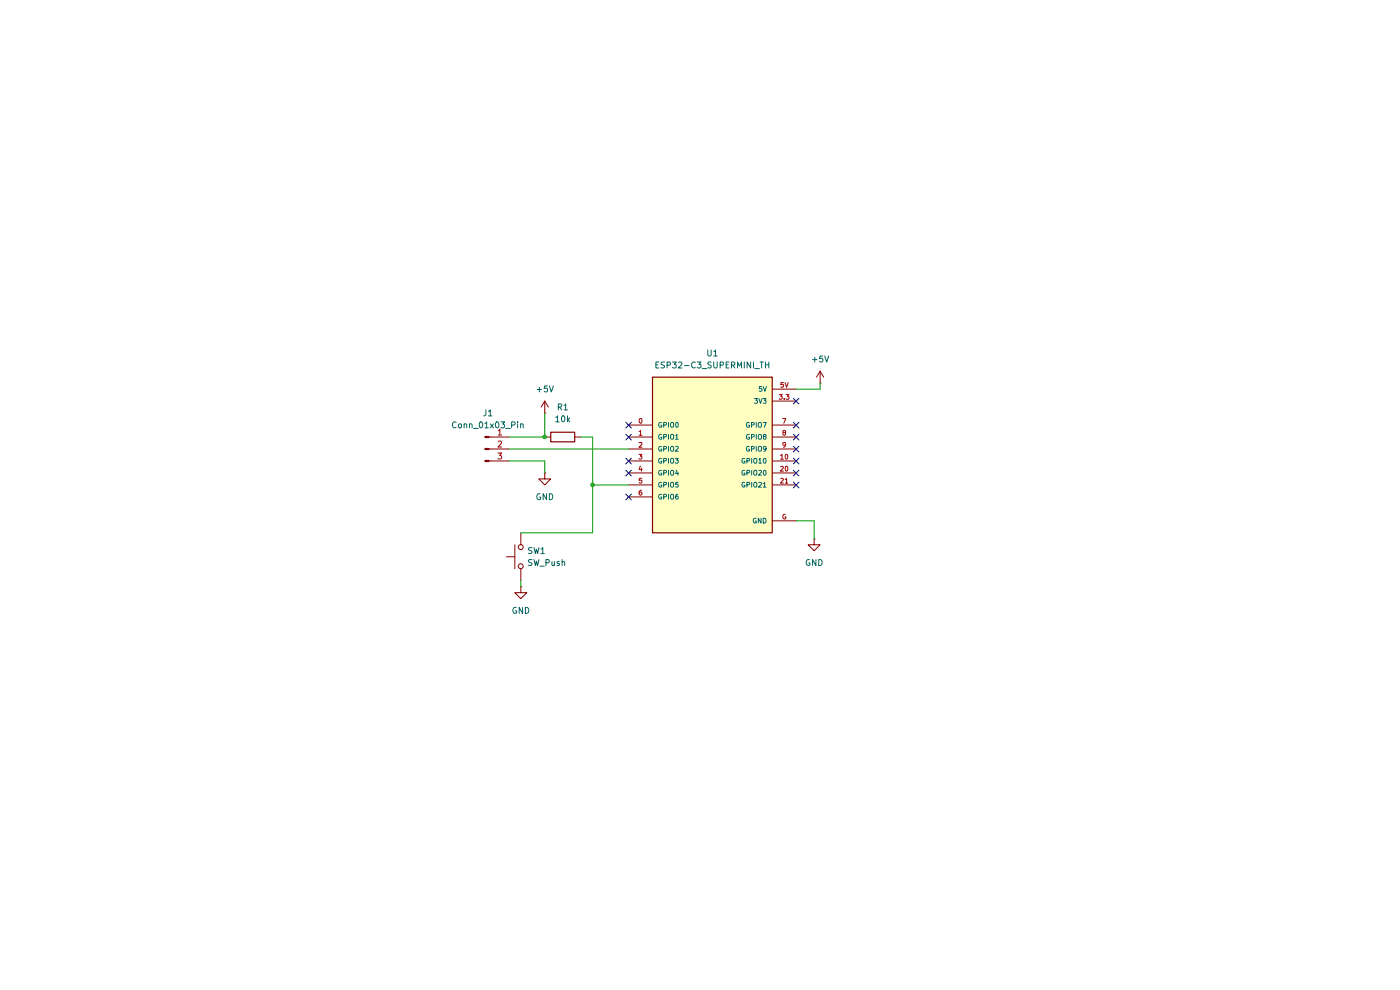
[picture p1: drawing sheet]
(kicad_sch
 (version 20260306)
 (generator "eeschema")
 (generator_version "10.0")
 (paper "A4")
 (title_block
  (title "ESP32 RGB Lamp")
  (date "2026-07-22")
  (rev "1")
  (company "www.elektrokrouzek.cz"))
 (lib_symbols
  (symbol "Connector:Conn_01x03_Pin"
   (pin_names
    (offset 1.016) (hide yes)) (exclude_from_sim no) (in_bom yes) (on_board yes)
   (in_pos_files yes)
   (duplicate_pin_numbers_are_jumpers no)
   (property "Reference" "J" (at 0 5.08 0) (show_name no) (do_not_autoplace no) (effects (font (size 1.27 1.27))))
   (property "Value" "Conn_01x03_Pin" (at 0 -5.08 0) (show_name no) (do_not_autoplace no) (effects (font (size 1.27 1.27))))
   (property "Footprint" "" (at 0 0 0) (show_name no) (do_not_autoplace no) (hide yes) (effects (font (size 1.27 1.27))))
   (property "Datasheet" "" (at 0 0 0) (show_name no) (do_not_autoplace no) (hide yes) (effects (font (size 1.27 1.27))))
   (property "Description" "Generic connector, single row, 01x03, script generated" (at 0 0 0) (show_name no) (do_not_autoplace no) (hide yes) (effects (font (size 1.27 1.27))))
   (property "ki_locked" "" (at 0 0 0) (show_name no) (do_not_autoplace no) (effects (font (size 1.27 1.27))))
   (symbol "Conn_01x03_Pin_1_1"
    (rectangle (start 0.8636 2.667) (end 0 2.413) (stroke (width 0.1524) (type default)) (fill (type outline)))
    (rectangle (start 0.8636 0.127) (end 0 -0.127) (stroke (width 0.1524) (type default)) (fill (type outline)))
    (rectangle (start 0.8636 -2.413) (end 0 -2.667) (stroke (width 0.1524) (type default)) (fill (type outline)))
    (polyline (pts (xy 1.27 2.54) (xy 0.8636 2.54)) (stroke (width 0.1524) (type default)) (fill (type none)))
    (polyline (pts (xy 1.27 0) (xy 0.8636 0)) (stroke (width 0.1524) (type default)) (fill (type none)))
    (polyline (pts (xy 1.27 -2.54) (xy 0.8636 -2.54)) (stroke (width 0.1524) (type default)) (fill (type none)))
    (pin passive line (at 5.08 2.54 180) (length 3.81) (name "Pin_1" (effects (font (size 1.27 1.27)))) (number "1" (effects (font (size 1.27 1.27)))))
    (pin passive line (at 5.08 0 180) (length 3.81) (name "Pin_2" (effects (font (size 1.27 1.27)))) (number "2" (effects (font (size 1.27 1.27)))))
    (pin passive line (at 5.08 -2.54 180) (length 3.81) (name "Pin_3" (effects (font (size 1.27 1.27)))) (number "3" (effects (font (size 1.27 1.27))))))
   (embedded_fonts no))
  (symbol "Device:R"
   (pin_numbers (hide yes))
   (pin_names
    (offset 0)) (exclude_from_sim no) (in_bom yes) (on_board yes)
   (in_pos_files yes)
   (duplicate_pin_numbers_are_jumpers no)
   (property "Reference" "R" (at 2.032 0 90) (show_name no) (do_not_autoplace no) (effects (font (size 1.27 1.27))))
   (property "Value" "R" (at 0 0 90) (show_name no) (do_not_autoplace no) (effects (font (size 1.27 1.27))))
   (property "Footprint" "" (at -1.778 0 90) (show_name no) (do_not_autoplace no) (hide yes) (effects (font (size 1.27 1.27))))
   (property "Datasheet" "" (at 0 0 0) (show_name no) (do_not_autoplace no) (hide yes) (effects (font (size 1.27 1.27))))
   (property "Description" "Resistor" (at 0 0 0) (show_name no) (do_not_autoplace no) (hide yes) (effects (font (size 1.27 1.27))))
   (symbol "R_0_1"
    (rectangle (start -1.016 -2.54) (end 1.016 2.54) (stroke (width 0.254) (type default)) (fill (type none))))
   (symbol "R_1_1"
    (pin passive line (at 0 3.81 270) (length 1.27) (name "" (effects (font (size 1.27 1.27)))) (number "1" (effects (font (size 1.27 1.27)))))
    (pin passive line (at 0 -3.81 90) (length 1.27) (name "" (effects (font (size 1.27 1.27)))) (number "2" (effects (font (size 1.27 1.27))))))
   (embedded_fonts no))
  (symbol "ESP32-C3_SUPERMINI:ESP32-C3_SUPERMINI_TH"
   (pin_names
    (offset 1.016)) (exclude_from_sim no) (in_bom yes) (on_board yes)
   (in_pos_files yes)
   (duplicate_pin_numbers_are_jumpers no)
   (property "Reference" "U" (at -12.7 16.002 0) (show_name no) (do_not_autoplace no) (effects (font (size 1.27 1.27)) (justify left bottom)))
   (property "Value" "ESP32-C3_SUPERMINI_TH" (at -12.7 -20.32 0) (show_name no) (do_not_autoplace no) (effects (font (size 1.27 1.27)) (justify left bottom)))
   (property "Footprint" "ESP32-C3_SUPERMINI_TH:MODULE_ESP32-C3_SUPERMINI_TH" (at 0 0 0) (show_name no) (do_not_autoplace no) (hide yes) (effects (font (size 1.27 1.27)) (justify bottom)))
   (property "Datasheet" "" (at 0 0 0) (show_name no) (do_not_autoplace no) (hide yes) (effects (font (size 1.27 1.27))))
   (property "Description" "Super tiny ESP32-C3 board" (at 0 0 0) (show_name no) (do_not_autoplace no) (hide yes) (effects (font (size 1.27 1.27)) (justify bottom)))
   (property "MF" "Espressif Systems" (at 0 0 0) (show_name no) (do_not_autoplace no) (hide yes) (effects (font (size 1.27 1.27)) (justify bottom)))
   (property "CREATOR" "DIZAR" (at 0 0 0) (show_name no) (do_not_autoplace no) (hide yes) (effects (font (size 1.27 1.27)) (justify bottom)))
   (property "Price" "None" (at 0 0 0) (show_name no) (do_not_autoplace no) (hide yes) (effects (font (size 1.27 1.27)) (justify bottom)))
   (property "Package" "Package" (at 0 0 0) (show_name no) (do_not_autoplace no) (hide yes) (effects (font (size 1.27 1.27)) (justify bottom)))
   (property "Check_prices" "https://www.snapeda.com/parts/ESP32-C3%20SuperMini_TH/Espressif+Systems/view-part/?ref=eda" (at 0 0 0) (show_name no) (do_not_autoplace no) (hide yes) (effects (font (size 1.27 1.27)) (justify bottom)))
   (property "STANDARD" "IPC-7351B" (at 0 0 0) (show_name no) (do_not_autoplace no) (hide yes) (effects (font (size 1.27 1.27)) (justify bottom)))
   (property "VERIFIER" "" (at 0 0 0) (show_name no) (do_not_autoplace no) (hide yes) (effects (font (size 1.27 1.27)) (justify bottom)))
   (property "SnapEDA_Link" "https://www.snapeda.com/parts/ESP32-C3%20SuperMini_TH/Espressif+Systems/view-part/?ref=snap" (at 0 0 0) (show_name no) (do_not_autoplace no) (hide yes) (effects (font (size 1.27 1.27)) (justify bottom)))
   (property "MP" "ESP32-C3 SuperMini_TH" (at 0 0 0) (show_name no) (do_not_autoplace no) (hide yes) (effects (font (size 1.27 1.27)) (justify bottom)))
   (property "Availability" "Not in stock" (at 0 0 0) (show_name no) (do_not_autoplace no) (hide yes) (effects (font (size 1.27 1.27)) (justify bottom)))
   (property "MANUFACTURER" "Espressif Systems" (at 0 0 0) (show_name no) (do_not_autoplace no) (hide yes) (effects (font (size 1.27 1.27)) (justify bottom)))
   (symbol "ESP32-C3_SUPERMINI_TH_0_0"
    (rectangle (start -12.7 -17.78) (end 12.7 15.24) (stroke (width 0.254) (type default)) (fill (type background)))
    (pin bidirectional line (at -17.78 5.08 0) (length 5.08) (name "GPIO0" (effects (font (size 1.016 1.016)))) (number "0" (effects (font (size 1.016 1.016)))))
    (pin bidirectional line (at -17.78 2.54 0) (length 5.08) (name "GPIO1" (effects (font (size 1.016 1.016)))) (number "1" (effects (font (size 1.016 1.016)))))
    (pin bidirectional line (at -17.78 0 0) (length 5.08) (name "GPIO2" (effects (font (size 1.016 1.016)))) (number "2" (effects (font (size 1.016 1.016)))))
    (pin bidirectional line (at -17.78 -2.54 0) (length 5.08) (name "GPIO3" (effects (font (size 1.016 1.016)))) (number "3" (effects (font (size 1.016 1.016)))))
    (pin power_in line (at 17.78 10.16 180) (length 5.08) (name "3V3" (effects (font (size 1.016 1.016)))) (number "3.3" (effects (font (size 1.016 1.016)))))
    (pin bidirectional line (at -17.78 -5.08 0) (length 5.08) (name "GPIO4" (effects (font (size 1.016 1.016)))) (number "4" (effects (font (size 1.016 1.016)))))
    (pin bidirectional line (at -17.78 -7.62 0) (length 5.08) (name "GPIO5" (effects (font (size 1.016 1.016)))) (number "5" (effects (font (size 1.016 1.016)))))
    (pin power_in line (at 17.78 12.7 180) (length 5.08) (name "5V" (effects (font (size 1.016 1.016)))) (number "5V" (effects (font (size 1.016 1.016)))))
    (pin bidirectional line (at -17.78 -10.16 0) (length 5.08) (name "GPIO6" (effects (font (size 1.016 1.016)))) (number "6" (effects (font (size 1.016 1.016)))))
    (pin bidirectional line (at 17.78 5.08 180) (length 5.08) (name "GPIO7" (effects (font (size 1.016 1.016)))) (number "7" (effects (font (size 1.016 1.016)))))
    (pin bidirectional line (at 17.78 2.54 180) (length 5.08) (name "GPIO8" (effects (font (size 1.016 1.016)))) (number "8" (effects (font (size 1.016 1.016)))))
    (pin bidirectional line (at 17.78 0 180) (length 5.08) (name "GPIO9" (effects (font (size 1.016 1.016)))) (number "9" (effects (font (size 1.016 1.016)))))
    (pin bidirectional line (at 17.78 -2.54 180) (length 5.08) (name "GPIO10" (effects (font (size 1.016 1.016)))) (number "10" (effects (font (size 1.016 1.016)))))
    (pin bidirectional line (at 17.78 -5.08 180) (length 5.08) (name "GPIO20" (effects (font (size 1.016 1.016)))) (number "20" (effects (font (size 1.016 1.016)))))
    (pin bidirectional line (at 17.78 -7.62 180) (length 5.08) (name "GPIO21" (effects (font (size 1.016 1.016)))) (number "21" (effects (font (size 1.016 1.016)))))
    (pin power_in line (at 17.78 -15.24 180) (length 5.08) (name "GND" (effects (font (size 1.016 1.016)))) (number "G" (effects (font (size 1.016 1.016))))))
   (embedded_fonts no))
  (symbol "Switch:SW_Push"
   (pin_numbers (hide yes))
   (pin_names
    (offset 1.016) (hide yes)) (exclude_from_sim no) (in_bom yes) (on_board yes)
   (in_pos_files yes)
   (duplicate_pin_numbers_are_jumpers no)
   (property "Reference" "SW" (at 1.27 2.54 0) (show_name no) (do_not_autoplace no) (effects (font (size 1.27 1.27)) (justify left)))
   (property "Value" "SW_Push" (at 0 -1.524 0) (show_name no) (do_not_autoplace no) (effects (font (size 1.27 1.27))))
   (property "Footprint" "" (at 0 5.08 0) (show_name no) (do_not_autoplace no) (hide yes) (effects (font (size 1.27 1.27))))
   (property "Datasheet" "" (at 0 5.08 0) (show_name no) (do_not_autoplace no) (hide yes) (effects (font (size 1.27 1.27))))
   (property "Description" "Push button switch, generic, two pins" (at 0 0 0) (show_name no) (do_not_autoplace no) (hide yes) (effects (font (size 1.27 1.27))))
   (symbol "SW_Push_0_1"
    (circle (center -2.032 0) (radius 0.508) (stroke (width 0) (type default)) (fill (type none)))
    (polyline (pts (xy 0 1.27) (xy 0 3.048)) (stroke (width 0) (type default)) (fill (type none)))
    (circle (center 2.032 0) (radius 0.508) (stroke (width 0) (type default)) (fill (type none)))
    (polyline (pts (xy 2.54 1.27) (xy -2.54 1.27)) (stroke (width 0) (type default)) (fill (type none)))
    (pin passive line (at -5.08 0 0) (length 2.54) (name "1" (effects (font (size 1.27 1.27)))) (number "1" (effects (font (size 1.27 1.27)))))
    (pin passive line (at 5.08 0 180) (length 2.54) (name "2" (effects (font (size 1.27 1.27)))) (number "2" (effects (font (size 1.27 1.27))))))
   (embedded_fonts no))
  (symbol "power:+5V"
   (power global)
   (pin_numbers (hide yes))
   (pin_names
    (offset 0) (hide yes)) (exclude_from_sim no) (in_bom yes) (on_board yes)
   (in_pos_files yes)
   (duplicate_pin_numbers_are_jumpers no)
   (property "Reference" "#PWR" (at 0 -3.81 0) (show_name no) (do_not_autoplace no) (hide yes) (effects (font (size 1.27 1.27))))
   (property "Value" "+5V" (at 0 3.556 0) (show_name no) (do_not_autoplace no) (effects (font (size 1.27 1.27))))
   (property "Footprint" "" (at 0 0 0) (show_name no) (do_not_autoplace no) (hide yes) (effects (font (size 1.27 1.27))))
   (property "Datasheet" "" (at 0 0 0) (show_name no) (do_not_autoplace no) (hide yes) (effects (font (size 1.27 1.27))))
   (property "Description" "Power symbol creates a global label with name \"+5V\"" (at 0 0 0) (show_name no) (do_not_autoplace no) (hide yes) (effects (font (size 1.27 1.27))))
   (symbol "+5V_0_1"
    (polyline (pts (xy -0.762 1.27) (xy 0 2.54)) (stroke (width 0) (type default)) (fill (type none)))
    (polyline (pts (xy 0 2.54) (xy 0.762 1.27)) (stroke (width 0) (type default)) (fill (type none)))
    (polyline (pts (xy 0 0) (xy 0 2.54)) (stroke (width 0) (type default)) (fill (type none))))
   (symbol "+5V_1_1"
    (pin power_in line (at 0 0 90) (length 0) (name "" (effects (font (size 1.27 1.27)))) (number "1" (effects (font (size 1.27 1.27))))))
   (embedded_fonts no))
  (symbol "power:GND"
   (power global)
   (pin_numbers (hide yes))
   (pin_names
    (offset 0) (hide yes)) (exclude_from_sim no) (in_bom yes) (on_board yes)
   (in_pos_files yes)
   (duplicate_pin_numbers_are_jumpers no)
   (property "Reference" "#PWR" (at 0 -6.35 0) (show_name no) (do_not_autoplace no) (hide yes) (effects (font (size 1.27 1.27))))
   (property "Value" "GND" (at 0 -3.81 0) (show_name no) (do_not_autoplace no) (effects (font (size 1.27 1.27))))
   (property "Footprint" "" (at 0 0 0) (show_name no) (do_not_autoplace no) (hide yes) (effects (font (size 1.27 1.27))))
   (property "Datasheet" "" (at 0 0 0) (show_name no) (do_not_autoplace no) (hide yes) (effects (font (size 1.27 1.27))))
   (property "Description" "Power symbol creates a global label with name \"GND\" , ground" (at 0 0 0) (show_name no) (do_not_autoplace no) (hide yes) (effects (font (size 1.27 1.27))))
   (symbol "GND_0_1"
    (polyline (pts (xy 0 0) (xy 0 -1.27) (xy 1.27 -1.27) (xy 0 -2.54) (xy -1.27 -1.27) (xy 0 -1.27)) (stroke (width 0) (type default)) (fill (type none))))
   (symbol "GND_1_1"
    (pin power_in line (at 0 0 270) (length 0) (name "" (effects (font (size 1.27 1.27)))) (number "1" (effects (font (size 1.27 1.27))))))
   (embedded_fonts no)))
 (junction
  (at 125.73 102.87)
  (diameter 0)
  (color 0 0 0 0))
 (junction
  (at 115.57 92.71)
  (diameter 0)
  (color 0 0 0 0))
 (no_connect
  (at 168.91 100.33))
 (no_connect
  (at 133.35 100.33))
 (no_connect
  (at 168.91 95.25))
 (no_connect
  (at 168.91 92.71))
 (no_connect
  (at 168.91 97.79))
 (no_connect
  (at 133.35 105.41))
 (no_connect
  (at 133.35 92.71))
 (no_connect
  (at 168.91 90.17))
 (no_connect
  (at 168.91 102.87))
 (no_connect
  (at 133.35 90.17))
 (no_connect
  (at 133.35 97.79))
 (no_connect
  (at 168.91 85.09))
 (wire
  (pts (xy 133.35 102.87) (xy 125.73 102.87))
  (stroke (width 0) (type default)))
 (wire
  (pts (xy 115.57 97.79) (xy 115.57 100.33))
  (stroke (width 0) (type default)))
 (wire
  (pts (xy 107.95 97.79) (xy 115.57 97.79))
  (stroke (width 0) (type default)))
 (wire
  (pts (xy 123.19 92.71) (xy 125.73 92.71))
  (stroke (width 0) (type default)))
 (wire
  (pts (xy 125.73 102.87) (xy 125.73 113.03))
  (stroke (width 0) (type default)))
 (wire
  (pts (xy 107.95 95.25) (xy 133.35 95.25))
  (stroke (width 0) (type default)))
 (wire
  (pts (xy 110.49 123.19) (xy 110.49 124.46))
  (stroke (width 0) (type default)))
 (wire
  (pts (xy 172.72 110.49) (xy 172.72 114.3))
  (stroke (width 0) (type default)))
 (wire
  (pts (xy 107.95 92.71) (xy 115.57 92.71))
  (stroke (width 0) (type default)))
 (wire
  (pts (xy 115.57 87.63) (xy 115.57 92.71))
  (stroke (width 0) (type default)))
 (wire
  (pts (xy 168.91 82.55) (xy 173.99 82.55))
  (stroke (width 0) (type default)))
 (wire
  (pts (xy 168.91 110.49) (xy 172.72 110.49))
  (stroke (width 0) (type default)))
 (wire
  (pts (xy 125.73 113.03) (xy 110.49 113.03))
  (stroke (width 0) (type default)))
 (wire
  (pts (xy 125.73 92.71) (xy 125.73 102.87))
  (stroke (width 0) (type default)))
 (wire
  (pts (xy 173.99 82.55) (xy 173.99 81.28))
  (stroke (width 0) (type default)))
 (symbol
  (lib_id "power:GND")
  (at 110.49 124.46 0)
  (unit 1)
  (body_style 1)
  (exclude_from_sim no)
  (in_bom yes)
  (on_board yes)
  (in_pos_files yes)
  (dnp no)
  (fields_autoplaced yes)
  (property "Reference" "#PWR05" (at 110.49 130.81 0) (hide yes) (show_name no) (do_not_autoplace no) (effects (font (size 1.27 1.27))))
  (property "Value" "GND" (at 110.49 129.54 0) (show_name no) (do_not_autoplace no) (effects (font (size 1.27 1.27))))
  (property "Footprint" "" (at 110.49 124.46 0) (hide yes) (show_name no) (do_not_autoplace no) (effects (font (size 1.27 1.27))))
  (property "Datasheet" "" (at 110.49 124.46 0) (hide yes) (show_name no) (do_not_autoplace no) (effects (font (size 1.27 1.27))))
  (property "Description" "Power symbol creates a global label with name \"GND\" , ground" (at 110.49 124.46 0) (hide yes) (show_name no) (do_not_autoplace no) (effects (font (size 1.27 1.27))))
  (pin "1"))
 (symbol
  (lib_id "power:GND")
  (at 115.57 100.33 0)
  (unit 1)
  (body_style 1)
  (exclude_from_sim no)
  (in_bom yes)
  (on_board yes)
  (in_pos_files yes)
  (dnp no)
  (fields_autoplaced yes)
  (property "Reference" "#PWR04" (at 115.57 106.68 0) (hide yes) (show_name no) (do_not_autoplace no) (effects (font (size 1.27 1.27))))
  (property "Value" "GND" (at 115.57 105.41 0) (show_name no) (do_not_autoplace no) (effects (font (size 1.27 1.27))))
  (property "Footprint" "" (at 115.57 100.33 0) (hide yes) (show_name no) (do_not_autoplace no) (effects (font (size 1.27 1.27))))
  (property "Datasheet" "" (at 115.57 100.33 0) (hide yes) (show_name no) (do_not_autoplace no) (effects (font (size 1.27 1.27))))
  (property "Description" "Power symbol creates a global label with name \"GND\" , ground" (at 115.57 100.33 0) (hide yes) (show_name no) (do_not_autoplace no) (effects (font (size 1.27 1.27))))
  (pin "1"))
 (symbol
  (lib_id "power:GND")
  (at 172.72 114.3 0)
  (unit 1)
  (body_style 1)
  (exclude_from_sim no)
  (in_bom yes)
  (on_board yes)
  (in_pos_files yes)
  (dnp no)
  (fields_autoplaced yes)
  (property "Reference" "#PWR03" (at 172.72 120.65 0) (hide yes) (show_name no) (do_not_autoplace no) (effects (font (size 1.27 1.27))))
  (property "Value" "GND" (at 172.72 119.38 0) (show_name no) (do_not_autoplace no) (effects (font (size 1.27 1.27))))
  (property "Footprint" "" (at 172.72 114.3 0) (hide yes) (show_name no) (do_not_autoplace no) (effects (font (size 1.27 1.27))))
  (property "Datasheet" "" (at 172.72 114.3 0) (hide yes) (show_name no) (do_not_autoplace no) (effects (font (size 1.27 1.27))))
  (property "Description" "Power symbol creates a global label with name \"GND\" , ground" (at 172.72 114.3 0) (hide yes) (show_name no) (do_not_autoplace no) (effects (font (size 1.27 1.27))))
  (pin "1"))
 (symbol
  (lib_id "Connector:Conn_01x03_Pin")
  (at 102.87 95.25 0)
  (unit 1)
  (body_style 1)
  (exclude_from_sim no)
  (in_bom yes)
  (on_board yes)
  (in_pos_files yes)
  (dnp no)
  (fields_autoplaced yes)
  (property "Reference" "J1" (at 103.505 87.63 0) (show_name no) (do_not_autoplace no) (effects (font (size 1.27 1.27))))
  (property "Value" "Conn_01x03_Pin" (at 103.505 90.17 0) (show_name no) (do_not_autoplace no) (effects (font (size 1.27 1.27))))
  (property "Footprint" "Connector_PinHeader_2.54mm:PinHeader_1x03_P2.54mm_Vertical" (at 102.87 95.25 0) (hide yes) (show_name no) (do_not_autoplace no) (effects (font (size 1.27 1.27))))
  (property "Datasheet" "" (at 102.87 95.25 0) (hide yes) (show_name no) (do_not_autoplace no) (effects (font (size 1.27 1.27))))
  (property "Description" "Generic connector, single row, 01x03, script generated" (at 102.87 95.25 0) (hide yes) (show_name no) (do_not_autoplace no) (effects (font (size 1.27 1.27))))
  (pin "3")
  (pin "1")
  (pin "2"))
 (symbol
  (lib_id "power:+5V")
  (at 173.99 81.28 0)
  (unit 1)
  (body_style 1)
  (exclude_from_sim no)
  (in_bom yes)
  (on_board yes)
  (in_pos_files yes)
  (dnp no)
  (fields_autoplaced yes)
  (property "Reference" "#PWR02" (at 173.99 85.09 0) (hide yes) (show_name no) (do_not_autoplace no) (effects (font (size 1.27 1.27))))
  (property "Value" "+5V" (at 173.99 76.2 0) (show_name no) (do_not_autoplace no) (effects (font (size 1.27 1.27))))
  (property "Footprint" "" (at 173.99 81.28 0) (hide yes) (show_name no) (do_not_autoplace no) (effects (font (size 1.27 1.27))))
  (property "Datasheet" "" (at 173.99 81.28 0) (hide yes) (show_name no) (do_not_autoplace no) (effects (font (size 1.27 1.27))))
  (property "Description" "Power symbol creates a global label with name \"+5V\"" (at 173.99 81.28 0) (hide yes) (show_name no) (do_not_autoplace no) (effects (font (size 1.27 1.27))))
  (pin "1"))
 (symbol
  (lib_id "Switch:SW_Push")
  (at 110.49 118.11 90)
  (unit 1)
  (body_style 1)
  (exclude_from_sim no)
  (in_bom yes)
  (on_board yes)
  (in_pos_files yes)
  (dnp no)
  (fields_autoplaced yes)
  (property "Reference" "SW1" (at 111.76 116.8399 90) (show_name no) (do_not_autoplace no) (effects (font (size 1.27 1.27)) (justify right)))
  (property "Value" "SW_Push" (at 111.76 119.3799 90) (show_name no) (do_not_autoplace no) (effects (font (size 1.27 1.27)) (justify right)))
  (property "Footprint" "Button_Switch_THT:SW_Tactile_SPST_Angled_PTS645Vx83-2LFS" (at 105.41 118.11 0) (hide yes) (show_name no) (do_not_autoplace no) (effects (font (size 1.27 1.27))))
  (property "Datasheet" "" (at 105.41 118.11 0) (hide yes) (show_name no) (do_not_autoplace no) (effects (font (size 1.27 1.27))))
  (property "Description" "Push button switch, generic, two pins" (at 110.49 118.11 0) (hide yes) (show_name no) (do_not_autoplace no) (effects (font (size 1.27 1.27))))
  (pin "1")
  (pin "2"))
 (symbol
  (lib_id "ESP32-C3_SUPERMINI:ESP32-C3_SUPERMINI_TH")
  (at 151.13 95.25 0)
  (unit 1)
  (body_style 1)
  (exclude_from_sim no)
  (in_bom yes)
  (on_board yes)
  (in_pos_files yes)
  (dnp no)
  (fields_autoplaced yes)
  (property "Reference" "U1" (at 151.13 74.93 0) (show_name no) (do_not_autoplace no) (effects (font (size 1.27 1.27))))
  (property "Value" "ESP32-C3_SUPERMINI_TH" (at 151.13 77.47 0) (show_name no) (do_not_autoplace no) (effects (font (size 1.27 1.27))))
  (property "Footprint" "ESP32-C3_SUPERMINI:MODULE_ESP32-C3_SUPERMINI" (at 151.13 95.25 0) (hide yes) (show_name no) (do_not_autoplace no) (effects (font (size 1.27 1.27)) (justify bottom)))
  (property "Datasheet" "" (at 151.13 95.25 0) (hide yes) (show_name no) (do_not_autoplace no) (effects (font (size 1.27 1.27))))
  (property "Description" "Super tiny ESP32-C3 board" (at 151.13 95.25 0) (hide yes) (show_name no) (do_not_autoplace no) (effects (font (size 1.27 1.27)) (justify bottom)))
  (property "MF" "Espressif Systems" (at 151.13 95.25 0) (hide yes) (show_name no) (do_not_autoplace no) (effects (font (size 1.27 1.27)) (justify bottom)))
  (property "CREATOR" "DIZAR" (at 151.13 95.25 0) (hide yes) (show_name no) (do_not_autoplace no) (effects (font (size 1.27 1.27)) (justify bottom)))
  (property "Price" "None" (at 151.13 95.25 0) (hide yes) (show_name no) (do_not_autoplace no) (effects (font (size 1.27 1.27)) (justify bottom)))
  (property "Package" "Package" (at 151.13 95.25 0) (hide yes) (show_name no) (do_not_autoplace no) (effects (font (size 1.27 1.27)) (justify bottom)))
  (property "Check_prices" "https://www.snapeda.com/parts/ESP32-C3%20SuperMini_TH/Espressif+Systems/view-part/?ref=eda" (at 151.13 95.25 0) (hide yes) (show_name no) (do_not_autoplace no) (effects (font (size 1.27 1.27)) (justify bottom)))
  (property "STANDARD" "IPC-7351B" (at 151.13 95.25 0) (hide yes) (show_name no) (do_not_autoplace no) (effects (font (size 1.27 1.27)) (justify bottom)))
  (property "VERIFIER" "" (at 151.13 95.25 0) (hide yes) (show_name no) (do_not_autoplace no) (effects (font (size 1.27 1.27)) (justify bottom)))
  (property "SnapEDA_Link" "https://www.snapeda.com/parts/ESP32-C3%20SuperMini_TH/Espressif+Systems/view-part/?ref=snap" (at 151.13 95.25 0) (hide yes) (show_name no) (do_not_autoplace no) (effects (font (size 1.27 1.27)) (justify bottom)))
  (property "MP" "ESP32-C3 SuperMini_TH" (at 151.13 95.25 0) (hide yes) (show_name no) (do_not_autoplace no) (effects (font (size 1.27 1.27)) (justify bottom)))
  (property "Availability" "Not in stock" (at 151.13 95.25 0) (hide yes) (show_name no) (do_not_autoplace no) (effects (font (size 1.27 1.27)) (justify bottom)))
  (property "MANUFACTURER" "Espressif Systems" (at 151.13 95.25 0) (hide yes) (show_name no) (do_not_autoplace no) (effects (font (size 1.27 1.27)) (justify bottom)))
  (pin "21")
  (pin "4")
  (pin "5V")
  (pin "9")
  (pin "7")
  (pin "0")
  (pin "2")
  (pin "10")
  (pin "1")
  (pin "3")
  (pin "5")
  (pin "6")
  (pin "8")
  (pin "20")
  (pin "3.3")
  (pin "G"))
 (symbol
  (lib_id "Device:R")
  (at 119.38 92.71 90)
  (unit 1)
  (body_style 1)
  (exclude_from_sim no)
  (in_bom yes)
  (on_board yes)
  (in_pos_files yes)
  (dnp no)
  (fields_autoplaced yes)
  (property "Reference" "R1" (at 119.38 86.36 90) (show_name no) (do_not_autoplace no) (effects (font (size 1.27 1.27))))
  (property "Value" "10k" (at 119.38 88.9 90) (show_name no) (do_not_autoplace no) (effects (font (size 1.27 1.27))))
  (property "Footprint" "Resistor_SMD:R_1206_3216Metric_Pad1.30x1.75mm_HandSolder" (at 119.38 94.488 90) (hide yes) (show_name no) (do_not_autoplace no) (effects (font (size 1.27 1.27))))
  (property "Datasheet" "" (at 119.38 92.71 0) (hide yes) (show_name no) (do_not_autoplace no) (effects (font (size 1.27 1.27))))
  (property "Description" "Resistor" (at 119.38 92.71 0) (hide yes) (show_name no) (do_not_autoplace no) (effects (font (size 1.27 1.27))))
  (pin "1")
  (pin "2"))
 (symbol
  (lib_id "power:+5V")
  (at 115.57 87.63 0)
  (unit 1)
  (body_style 1)
  (exclude_from_sim no)
  (in_bom yes)
  (on_board yes)
  (in_pos_files yes)
  (dnp no)
  (fields_autoplaced yes)
  (property "Reference" "#PWR01" (at 115.57 91.44 0) (hide yes) (show_name no) (do_not_autoplace no) (effects (font (size 1.27 1.27))))
  (property "Value" "+5V" (at 115.57 82.55 0) (show_name no) (do_not_autoplace no) (effects (font (size 1.27 1.27))))
  (property "Footprint" "" (at 115.57 87.63 0) (hide yes) (show_name no) (do_not_autoplace no) (effects (font (size 1.27 1.27))))
  (property "Datasheet" "" (at 115.57 87.63 0) (hide yes) (show_name no) (do_not_autoplace no) (effects (font (size 1.27 1.27))))
  (property "Description" "Power symbol creates a global label with name \"+5V\"" (at 115.57 87.63 0) (hide yes) (show_name no) (do_not_autoplace no) (effects (font (size 1.27 1.27))))
  (pin "1"))
 (sheet_instances
  (path ""
   (page "1")))
 (embedded_fonts no))
